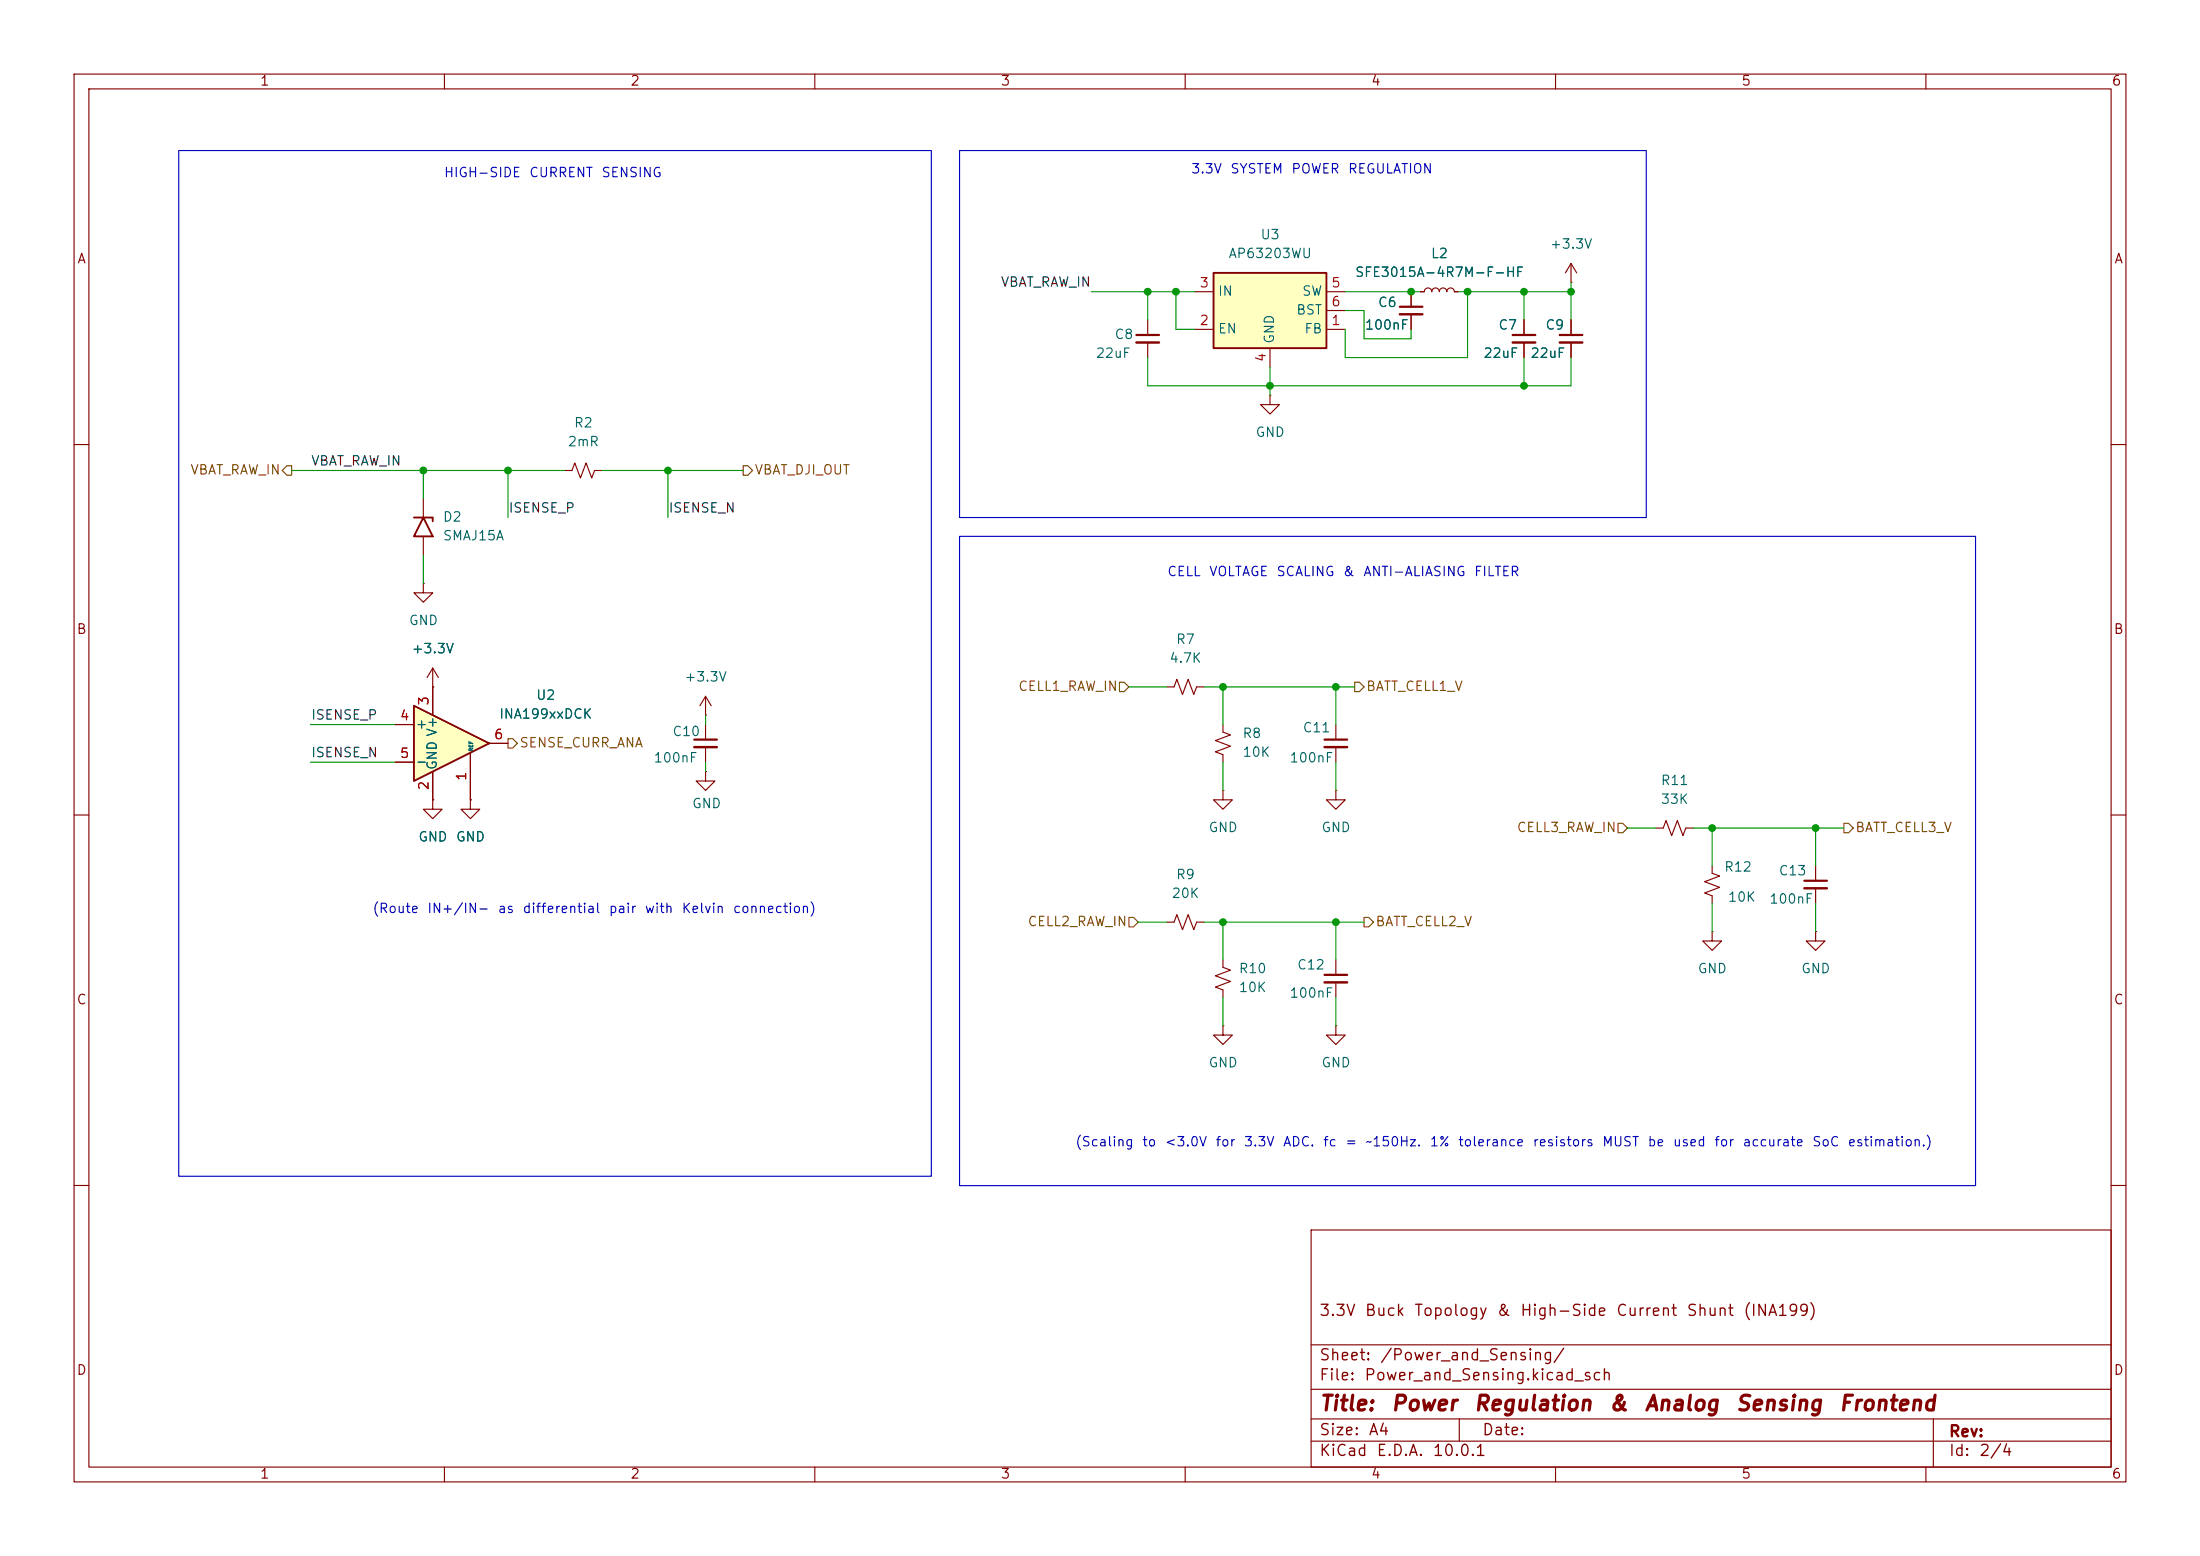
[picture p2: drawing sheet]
<svg xmlns="http://www.w3.org/2000/svg" width="297mm" height="210mm" viewBox="0 0 297 210" stroke-linecap="round" stroke-linejoin="round" font-family="sans-serif">
<g fill="none" stroke="#840000" stroke-width=".15">
<path d="M10 10h277v190h-277zM12 12h273v186h-273zM60 10v2M110 10v2M160 10v2M210 10v2M260 10v2M190.5 39.4v2M191.8 39.4h.5a.51 .51 0 0 1 .5-.5 .51 .51 0 0 1 .5 .5 .51 .51 0 0 1 .5-.5 .51 .51 0 0 1 .5 .5 .51 .51 0 0 1 .5-.5 .51 .51 0 0 1 .5 .5 .51 .51 0 0 1 .5-.5 .51 .51 0 0 1 .5 .5h.5M212.1 38.1h.1M212.1 35.6v2.5M212.1 35.6l-.8 1.2"/>
<path d="M212.1 35.6l.8 1.2M171.4 53.3v1.3h1.3l-1.3 1.3-1.2-1.3h1.2M171.4 53.3h.1M190.5 42.4v2.1M205.7 43.2v2M205.7 46.2v2.1M212.1 43.2v2M212.1 46.2v2.1M10 60h2M285 60h2M58.4 92.7h.1M58.4 90.2l-.7 1.2"/>
<path d="M58.4 90.2l.8 1.2M58.4 90.2v2.5M157.5 92.7h1l.4-1 .7 2 .8-2 .8 2 .3-1h1.1M165.1 97.8v1l1 .4-2 .7 2 .8-2 .8 1 .4v1M180.3 97.8v2M10 110h2M58.4 108v1.2h1.3l-1.3 1.3-1.3-1.3h1.3M58.4 108h.1M63.5 108v1.2h1.3l-1.3 1.3-1.3-1.3h1.3M63.5 108h.1M95.2 104.1v1.3h1.3l-1.3 1.3-1.2-1.3h1.2M95.2 104.1h.1"/>
<path d="M165.1 106.7v1.3h1.3l-1.3 1.2-1.3-1.2h1.3M165.1 106.7h.1M180.3 106.7v1.3h1.3l-1.3 1.2-1.2-1.2h1.2M180.3 106.7h.1M180.3 100.8v2.1M223.5 111.8h1l.4-1.1 .8 2.1 .7-2.1 .8 2.1 .4-1h1M231.1 116.8v1.1l1.1 .3-2.1 .8 2.1 .8-2.1 .7 1 .4v1M245.1 116.8v2.1M245.1 119.9v2M285 110h2M157.5 124.5h1l.4-1.1 .7 2.1 .8-2.1 .8 2.1 .3-1h1.1M165.1 138.4v1.3h1.3l-1.3 1.3-1.3-1.3h1.3"/>
<path d="M165.1 138.4h.1M165.1 129.5v1.1l1 .3-2 .8 2 .8-2 .7 1 .4v1M180.3 138.4v1.3h1.3l-1.3 1.3-1.2-1.3h1.2M180.3 138.4h.1M180.3 129.5v2.1M180.3 132.6v2M231.1 125.7v1.3h1.3l-1.3 1.3-1.2-1.3h1.2M231.1 125.7h.1M245.1 125.7v1.3h1.3l-1.3 1.3-1.3-1.3h1.3M245.1 125.7h.1M10 160h2M177 166h108v32h-108z"/>
<path d="M285 160h2M60 198v2M110 198v2M160 198v2M177 194.5h108M177 191.5h108M177 187.5h108M177 181.5h108M197 191.5v3M210 198v2M260 198v2M261 191.5v6.5"/>
</g>
<path d="M189 41.4h3M204.2 45.2h3.1M210.6 45.2h3M178.8 99.8h3.1M243.6 118.9h3M178.8 131.6h3.1" fill="none" stroke="#840000" stroke-width=".3"/>
<path d="M189 42.4h3M204.2 46.2h3.1M210.6 46.2h3M178.8 100.8h3.1M243.6 119.9h3M178.8 132.6h3.1" fill="none" stroke="#840000" stroke-width=".33"/>
<path d="M55.9 95.3l10.1 5-10.1 5.1z" fill="#ffffc2"/>
<path d="M55.9 69.9h2.5v.5M57.1 69.9l1.3 2.5h-2.5zM55.9 95.3l10.1 5-10.1 5.1z" fill="none" stroke="#840000" stroke-width=".25"/>
<g fill="none" stroke="#840000" stroke-width=".15">
<path d="M154.9 43.2v2M154.9 46.2v2.1M57.1 78.7v1.3h1.3l-1.3 1.3-1.2-1.3h1.2M57.1 78.7h.1M57.1 67.3v2.6M57.1 72.4v2.5M76.2 63.5h1l.4-1 .8 2 .7-2 .8 2 .4-1h1M53.3 97.8h2.6M58.4 92.7v3.8M95.2 96.5h.1M95.2 94l-.7 1.3M95.2 94l.8 1.3"/>
<path d="M95.2 94v2.5M95.2 97.8v2M53.3 102.9h2.6M58.4 104.1v3.9M63.5 101.6v6.4M66 100.3h2.6M95.2 100.8v2.1"/>
</g>
<path d="M153.4 45.2h3.1M93.7 99.8h3.1" fill="none" stroke="#840000" stroke-width=".3"/>
<path d="M153.4 46.2h3.1M93.7 100.8h3.1" fill="none" stroke="#840000" stroke-width=".33"/>
<path d="M163.8 36.8h15.3v10.2h-15.3z" fill="#ffffc2"/>
<path d="M163.8 36.8h15.3v10.2h-15.3z" fill="none" stroke="#840000" stroke-width=".25"/>
<g fill="none" stroke="#840000" stroke-width=".15">
<path d="M161.3 39.4h2.5M179.1 39.4h2.5M190.5 39.4v2M191.8 39.4h.5M196.3 39.4h.5M161.3 44.5h2.5M171.4 47v2.5M179.1 44.5h2.5M179.1 41.9h2.5M190.5 42.4v2.1M205.7 43.2v2M205.7 46.2v2.1"/>
<path d="M212.1 43.2v2M212.1 46.2v2.1M53.3 97.8h2.6M58.4 92.7h.1M58.4 92.7v3.8M53.3 102.9h2.6M58.4 108h.1M58.4 104.1v3.9M63.5 108h.1M63.5 101.6v6.4M66 100.3h2.6"/>
</g>
<path d="M38.7 62.9h.7v1.2h-.7l-.6-.6zM100.3 62.9h.7l.6 .6-.6 .6h-.7zM68.6 99.7h.6l.6 .6-.6 .7h-.6zM151.1 92.1h.7l.6 .6-.6 .6h-.7zM182.9 92.1h.6l.6 .6-.6 .6h-.6zM218.4 111.1h.7l.6 .7-.6 .6h-.7zM248.9 111.1h.7l.6 .7-.6 .6h-.7zM152.4 123.8h.6l.7 .7-.7 .6h-.6zM184.1 123.8h.7l.6 .7-.6 .6h-.7z" fill="none" stroke="#725600" stroke-width=".15"/>
<g fill="none" stroke="#009600" stroke-width=".15">
<path d="M147.3 39.4h14M154.9 39.4v3.8M158.7 39.4v5.1h2.6M181.6 39.4h10.2M196.8 39.4h15.3M198.1 39.4v8.9h-16.5v-3.8M205.7 39.4v3.8M212.1 38.1v5.1M154.9 48.3v3.8h57.2v-3.8M171.4 49.5v3.8M181.6 41.9h2.5v3.8h6.4v-1.2M205.7 48.3v3.8"/>
<path d="M39.4 63.5h36.8M57.1 63.5v3.8M57.1 74.9v3.8M68.6 63.5v6.4M81.3 63.5h19M90.2 63.5v6.4M41.9 97.8h11.4M95.2 96.5v1.3M152.4 92.7h5.1M162.6 92.7h20.3M165.1 92.7v5.1M180.3 92.7v5.1"/>
<path d="M41.9 102.9h11.4M95.2 102.9v1.2M165.1 102.9v3.8M180.3 102.9v3.8M219.7 111.8h3.8M228.6 111.8h20.3M231.1 111.8v5M245.1 111.8v5M153.7 124.5h3.8M162.6 124.5h21.5M165.1 124.5v5M165.1 134.6v3.8"/>
<path d="M180.3 124.5v5M180.3 134.6v3.8M231.1 121.9v3.8M245.1 121.9v3.8"/>
</g>
<path d="M24.1 20.3h101.6v138.5h-101.6zM129.5 20.3h92.7v49.6h-92.7zM129.5 72.4h137.2v87.6h-137.2z" fill="none" stroke="#0000c2" stroke-width=".15"/>
<g fill="#009600" stroke="#009600" stroke-width=".14">
<circle cx="90.2" cy="63.5" r=".46"/>
<circle cx="57.1" cy="63.5" r=".46"/>
<circle cx="68.6" cy="63.5" r=".46"/>
<circle cx="198.1" cy="39.4" r=".46"/>
<circle cx="205.7" cy="39.4" r=".46"/>
<circle cx="212.1" cy="39.4" r=".46"/>
<circle cx="190.5" cy="39.4" r=".46"/>
<circle cx="171.4" cy="52.1" r=".46"/>
<circle cx="205.7" cy="52.1" r=".46"/>
<circle cx="245.1" cy="111.8" r=".46"/>
<circle cx="231.1" cy="111.8" r=".46"/>
<circle cx="180.3" cy="92.7" r=".46"/>
<circle cx="165.1" cy="92.7" r=".46"/>
<circle cx="165.1" cy="124.5" r=".46"/>
<circle cx="154.9" cy="39.4" r=".46"/>
<circle cx="158.7" cy="39.4" r=".46"/>
<circle cx="180.3" cy="124.5" r=".46"/>
</g>
<g font-size="2" fill="#840000">
<text x="178" y="190.9">Title:</text>
<text x="187.7" y="190.9">Power</text>
<text x="198.8" y="190.9">Regulation</text>
<text x="217.1" y="190.9">&amp;</text>
<text x="221.9" y="190.9">Analog</text>
<text x="234.2" y="190.9">Sensing</text>
<text x="248.1" y="190.9">Frontend</text>
</g>
<g font-size="1.5" fill="#840000">
<text x="178" y="178">3.3V</text>
<text x="184.2" y="178">Buck</text>
<text x="190.8" y="178">Topology</text>
<text x="202" y="178">&amp;</text>
<text x="205.1" y="178">High-Side</text>
<text x="218.1" y="178">Current</text>
<text x="227.6" y="178">Shunt</text>
<text x="235.2" y="178">(INA199)</text>
<text x="178" y="184">Sheet:</text>
<text x="186.2" y="184">/Power_and_Sensing/</text>
<text x="178" y="186.7">File:</text>
<text x="184.1" y="186.7">Power_and_Sensing.kicad_sch</text>
<text x="178" y="196.9">KiCad</text>
<text x="178" y="194.1">Size:</text>
<text x="184.7" y="194.1">A4</text>
<text x="185.7" y="196.9">E.D.A.</text>
<text x="193.3" y="196.9">10.0.1</text>
<text x="200" y="194.1">Date:</text>
<text x="263" y="194.3">Rev:</text>
<text x="263" y="196.9">Id:</text>
<text x="267.1" y="196.9">2/4</text>
</g>
<g font-size="1.3" fill="#840000">
<text x="35" y="11.9">1</text>
<text x="85" y="11.9">2</text>
<text x="135" y="11.9">3</text>
<text x="185" y="11.9">4</text>
<text x="235" y="11.9">5</text>
<text x="285" y="11.9">6</text>
<text x="10.3" y="35.9">A</text>
<text x="285.3" y="35.9">A</text>
<text x="10.3" y="85.9">B</text>
<text x="285.3" y="85.9">B</text>
<text x="10.3" y="135.9">C</text>
<text x="285.3" y="135.9">C</text>
<text x="10.3" y="185.9">D</text>
<text x="285.3" y="185.9">D</text>
<text x="35" y="199.9">1</text>
<text x="85" y="199.9">2</text>
<text x="135" y="199.9">3</text>
<text x="185" y="199.9">4</text>
<text x="235" y="199.9">5</text>
<text x="285" y="199.9">6</text>
</g>
<g font-size="1.3" fill="#0000c2">
<text x="160.7" y="23.7">3.3V</text>
<text x="166" y="23.7">SYSTEM</text>
<text x="174.2" y="23.7">POWER</text>
<text x="181.9" y="23.7">REGULATION</text>
<text x="59.8" y="24.2">HIGH-SIDE</text>
<text x="71.3" y="24.2">CURRENT</text>
<text x="81.1" y="24.2">SENSING</text>
<text x="157.5" y="78.1">CELL</text>
<text x="163.1" y="78.1">VOLTAGE</text>
<text x="172.2" y="78.1">SCALING</text>
<text x="181.2" y="78.1">&amp;</text>
<text x="183.9" y="78.1">ANTI-ALIASING</text>
<text x="198.9" y="78.1">FILTER</text>
<text x="50.2" y="123.5">(Route</text>
<text x="57.6" y="123.5">IN+/IN-</text>
<text x="67.1" y="123.5">as</text>
<text x="70.5" y="123.5">differential</text>
<text x="82.1" y="123.5">pair</text>
<text x="86.9" y="123.5">with</text>
<text x="91.9" y="123.5">Kelvin</text>
<text x="98.8" y="123.5">connection)</text>
<text x="145.1" y="155">(Scaling</text>
<text x="154.1" y="155">to</text>
<text x="157.1" y="155">&lt;3.0V</text>
<text x="164" y="155">for</text>
<text x="167.8" y="155">3.3V</text>
<text x="173.1" y="155">ADC.</text>
<text x="178.5" y="155">fc</text>
<text x="181.5" y="155">=</text>
<text x="184.2" y="155">~150Hz.</text>
<text x="192.9" y="155">1%</text>
<text x="196.7" y="155">tolerance</text>
<text x="206.8" y="155">resistors</text>
<text x="216.2" y="155">MUST</text>
<text x="222.3" y="155">be</text>
<text x="225.7" y="155">used</text>
<text x="231.3" y="155">for</text>
<text x="235.2" y="155">accurate</text>
<text x="244.6" y="155">SoC</text>
<text x="249.4" y="155">estimation.)</text>
</g>
<g font-size="1.3" fill="#006464">
<text x="165.8" y="35.2">AP63203WU</text>
<text x="170.1" y="32.6">U3</text>
<text x="193.1" y="35.2">L2</text>
<text x="209.1" y="33.9">+3.3V</text>
<text x="164.3" y="40.2">IN</text>
<text x="175.7" y="40.2">SW</text>
<text x="182.8" y="37.7">SFE3015A-4R7M-F-HF</text>
<text x="185.9" y="41.8">C6</text>
<text x="150.4" y="46.1">C8</text>
<text x="164.3" y="45.3">EN</text>
<text x="172.3" y="46.5" transform="rotate(-90 172.3 46.5)">GND</text>
<text x="174.9" y="42.8">BST</text>
<text x="176" y="45.3">FB</text>
<text x="184.2" y="44.8">100nF</text>
<text x="202.2" y="44.8">C7</text>
<text x="208.5" y="44.8">C9</text>
<text x="147.8" y="48.6">22uF</text>
<text x="200.2" y="48.6">22uF</text>
<text x="206.5" y="48.6">22uF</text>
<text x="77.4" y="58">R2</text>
<text x="169.4" y="59.3">GND</text>
<text x="76.6" y="60.6">2mR</text>
<text x="59.7" y="70.7">D2</text>
<text x="59.7" y="73.3">SMAJ15A</text>
<text x="55.1" y="84.7">GND</text>
<text x="55.5" y="88.5">+3.3V</text>
<text x="157.8" y="89.8">4.7K</text>
<text x="158.7" y="87.2">R7</text>
<text x="72.3" y="94.8">U2</text>
<text x="92.3" y="92.3">+3.3V</text>
<text x="56" y="98.7">+</text>
<text x="67.3" y="97.3">INA199xxDCK</text>
<text x="90.7" y="99.7">C10</text>
<text x="167.6" y="99.9">R8</text>
<text x="175.8" y="99.2">C11</text>
<text x="56" y="103.7">-</text>
<text x="59.3" y="104" transform="rotate(-90 59.3 104)">GND V+</text>
<text x="88.1" y="103.2">100nF</text>
<text x="167.6" y="102.5">10K</text>
<text x="174" y="103.2">100nF</text>
<text x="224.1" y="106.3">R11</text>
<text x="56.4" y="113.9">GND</text>
<text x="61.5" y="113.9">GND</text>
<text x="93.3" y="109.4">GND</text>
<text x="163.1" y="112.6">GND</text>
<text x="178.3" y="112.6">GND</text>
<text x="224.1" y="108.8">33K</text>
<text x="158.7" y="119">R9</text>
<text x="232.7" y="118">R12</text>
<text x="240" y="118.5">C13</text>
<text x="158.1" y="121.5">20K</text>
<text x="233.2" y="122">10K</text>
<text x="238.8" y="122.3">100nF</text>
<text x="167.1" y="131.7">R10</text>
<text x="175" y="131.2">C12</text>
<text x="229.1" y="131.7">GND</text>
<text x="243.1" y="131.7">GND</text>
<text x="167.1" y="134.2">10K</text>
<text x="174" y="135">100nF</text>
<text x="163.1" y="144.4">GND</text>
<text x="178.3" y="144.4">GND</text>
</g>
<g font-size="1.3" fill="#0f0f0f">
<text x="135" y="39">VBAT_RAW_IN</text>
<text x="41.9" y="63.2">VBAT_RAW_IN</text>
<text x="68.6" y="69.5">ISENSE_P</text>
<text x="90.2" y="69.5">ISENSE_N</text>
<text x="41.9" y="97.4">ISENSE_P</text>
<text x="41.9" y="102.5">ISENSE_N</text>
</g>
<g font-size="1.3" fill="#a90000">
<text x="161.9" y="39.1">3</text>
<text x="179.6" y="39.1">5</text>
<text x="179.6" y="41.7">6</text>
<text x="161.9" y="44.2">2</text>
<text x="179.6" y="44.2">1</text>
<text x="171.2" y="49" transform="rotate(-90 171.2 49)">4</text>
<text x="58.2" y="95.3" transform="rotate(-90 58.2 95.3)">3</text>
<text x="53.9" y="97.5">4</text>
<text x="66.6" y="100.1">6</text>
<text x="53.9" y="102.6">5</text>
<text x="58.2" y="106.8" transform="rotate(-90 58.2 106.8)">2</text>
<text x="63.2" y="105.5" transform="rotate(-90 63.2 105.5)">1</text>
</g>
<g font-size="1.3" fill="#725600">
<text x="25.6" y="64.4">VBAT_RAW_IN</text>
<text x="101.8" y="64.4">VBAT_DJI_OUT</text>
<text x="137.4" y="93.6">CELL1_RAW_IN</text>
<text x="184.3" y="93.6">BATT_CELL1_V</text>
<text x="70" y="101.2">SENSE_CURR_ANA</text>
<text x="204.7" y="112.6">CELL3_RAW_IN</text>
<text x="250.4" y="112.6">BATT_CELL3_V</text>
<text x="138.6" y="125.3">CELL2_RAW_IN</text>
<text x="185.6" y="125.3">BATT_CELL2_V</text>
</g>
<text font-size=".5" fill="#006464" x="64" y="101.5" transform="rotate(-90 64 101.5)">REF</text>
</svg>
